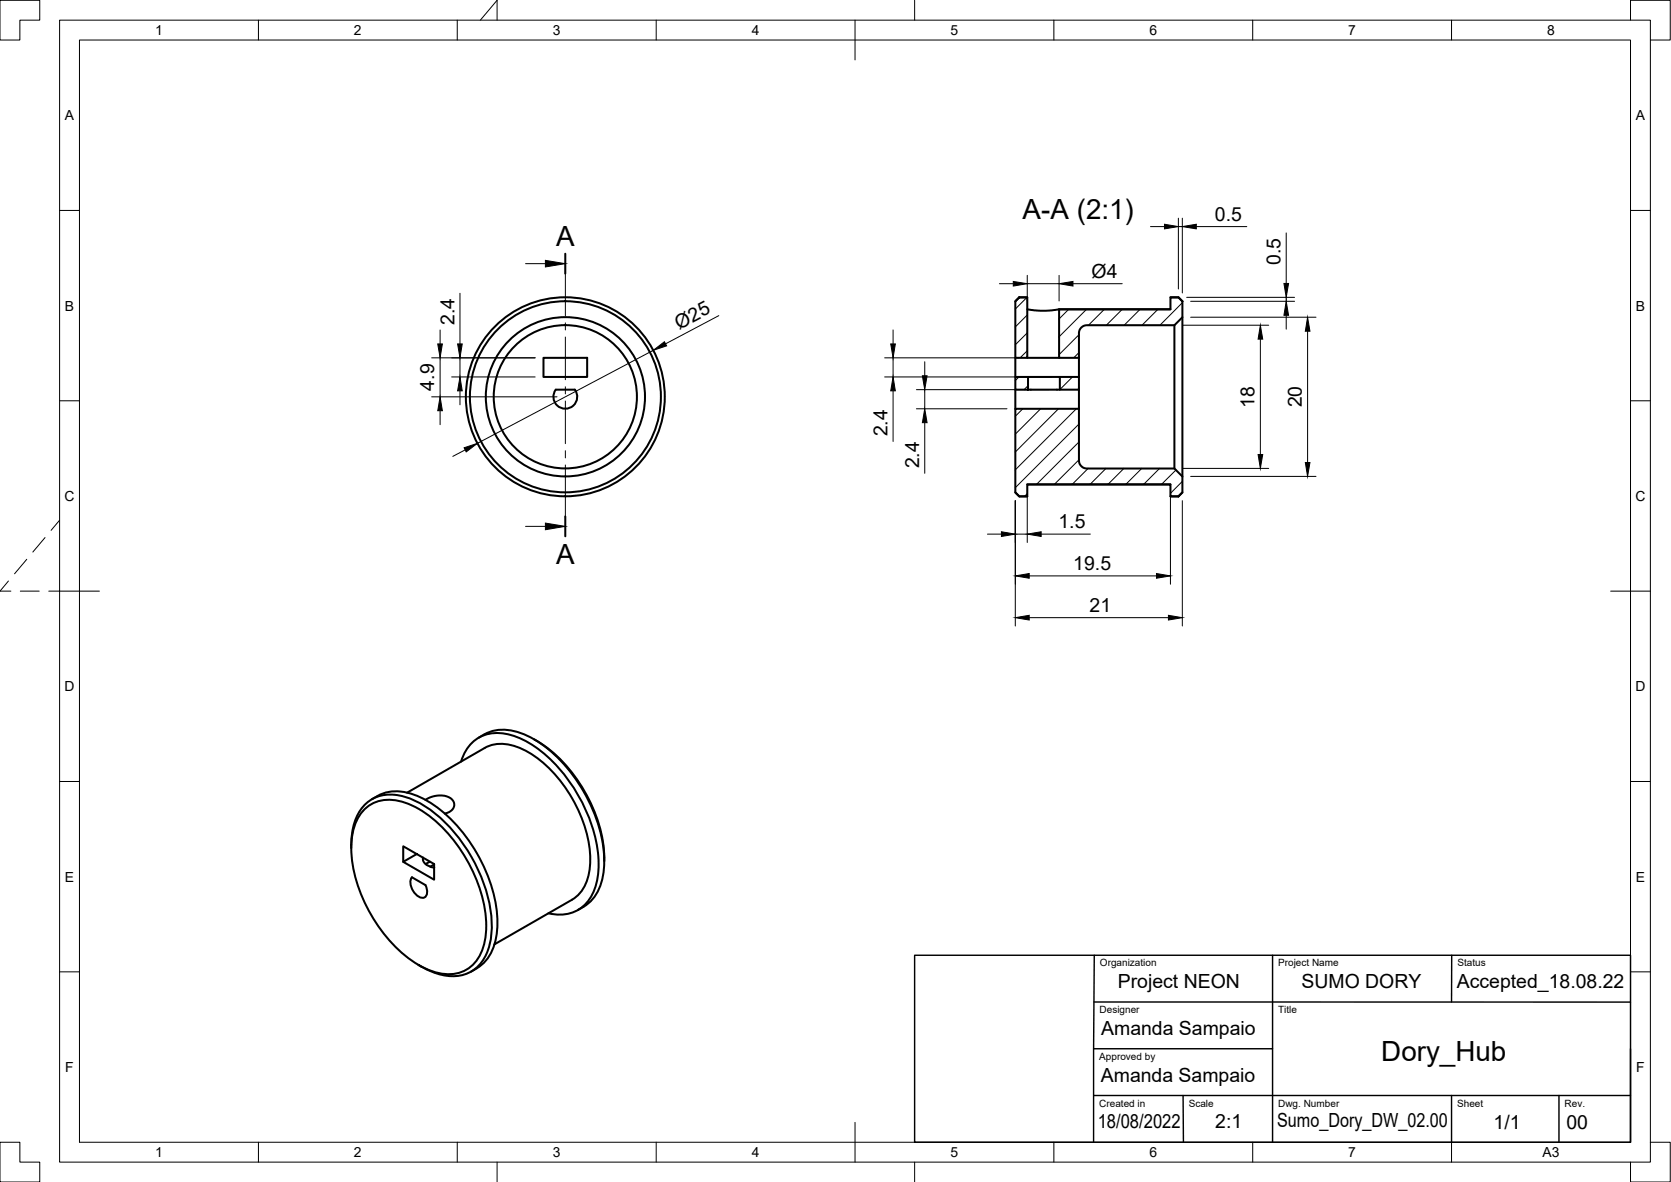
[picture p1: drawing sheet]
<svg xmlns="http://www.w3.org/2000/svg" width="420mm" height="297mm" viewBox="0 0 420 297" stroke-linecap="round" stroke-linejoin="round" font-family="sans-serif">
<!-- layer: Visible -->
<g fill="none" stroke="#000" stroke-width=".51">
<path d="M255.3 75.7l1-1h2v15.2h-3zM256.3 74.7l-1 1M256.3 74.7h2M258.3 77.7l3.2 .4 2.9-.1 1.8-.3h28.1M266.3 77.7h28v-3h2l1 1v4l-2 2h-22.2l-.8 .3-.7 .6-.3 .8v6.5h-5zM294.3 74.7h2l1 1M297.3 79.7v40M136.7 89.9h10.9v4.8h-10.9zM139.7 97.9h4.8a3 3 0 0 1-.3 4 3 3 0 0 1-4.1 0 3 3 0 0 1-.4-4zM255.3 94.7h3.2v3.2h-3.2zM255.3 97.9v4.8M255.3 89.9v4.8"/>
<path d="M258.3 89.9h8M258.5 97.9h8M258.5 94.7h8M266.5 94.7h4.8v3.2h-4.8zM271.3 97.9v4.8M271.3 89.9v4.8M295.3 81.7v36M255.3 102.7h16v13.1l.1 .7 .5 .7 1.2 .5h22.2l2 2v4l-1 1h-2v-3h-36v3h-2l-1-1zM255.3 123.7l1 1h2M258.3 121.7h36M294.3 124.7h2M297.3 123.7l-1 1"/>
<path d="M102.4 199.2l19.5-11.2a10.6 10.6 0 0 1 10.3 .7 34.3 34.3 0 0 1 15.8 23.1 16.6 16.6 0 0 1-1.5 11.7l-1.7 1.9-1 .7-19.5 11.2M115.9 191.4a9.4 9.4 0 0 1 12.6-6.7 29.4 29.4 0 0 1 14.9 12 36.9 36.9 0 0 1 7.1 22.1 11.5 11.5 0 0 1-6 10.3 10.2 10.2 0 0 1-6.6 .4M120.4 185.4a11 11 0 0 1 10.9-1 32.6 32.6 0 0 1 15.5 14.6 33.5 33.5 0 0 1 4.9 20.7 11 11 0 0 1-6.4 9M134.3 185.8a37.5 37.5 0 0 1 17.1 24.5l.5 5.3M88.3 213.1a15.4 15.4 0 0 1 3-10.4 9.5 9.5 0 0 1 10.5-2.5 29.7 29.7 0 0 1 14.7 11.9 36.2 36.2 0 0 1 7.1 22.5 11.7 11.7 0 0 1-5.5 9.8 11.9 11.9 0 0 1-10.7-.7l-2.2-1.2M91.8 203.3a9.7 9.7 0 0 1 10.3-1.5 30.7 30.7 0 0 1 14.7 13.3 34.1 34.1 0 0 1 5.4 19.4 10.5 10.5 0 0 1-6.6 9.9 14.1 14.1 0 0 1-11.8-2.8 37.8 37.8 0 0 1-15.5-28.5 13.5 13.5 0 0 1 3.5-9.8zM93.5 200.8a11 11 0 0 1 10.9-1 32.6 32.6 0 0 1 15.5 14.7 33.5 33.5 0 0 1 4.9 20.7 11.1 11.1 0 0 1-6.4 9M104.8 214.6l-3.4 2v-3.9l7.8 4.4v4l-7.8-4.5M106.4 215.5a2.25 2.25 0 0 0 2 2.4l.8 .2M107 201l.3-.2a5.7 5.7 0 0 1 6.4 .2 2.1 2.1 0 0 1 .2 2.2 2.1 2.1 0 0 1-1.9 1.2l-.2 .1M108.1 216.5l-1.1 .7M109.2 217.2l-1 .6"/>
<path d="M151.9 215.6v.8M103.6 220.5l3.4 1.9a2.34 2.34 0 0 1-.3 3.1 2.65 2.65 0 0 1-2.8-1.6 3 3 0 0 1-.3-3.4z"/>
<circle cx="142.1" cy="99.7" r="18"/>
<circle cx="142.1" cy="99.7" r="25"/>
<circle cx="142.2" cy="99.7" r="24"/>
<circle cx="142.2" cy="99.7" r="20"/>
</g>
<!-- layer: Border -->
<g fill="none" stroke="#000" stroke-width=".25">
<path d="M0 .1h10v5h-5v5h-5zM15 5.1h400v286.9h-400zM20 10.1h390v276.9h-390zM65 5.1v5M115 5.1v5M120.8 5.1l4.2-5v5M165 5.1v5M215 5.1v10M230 .1v5M265 5.1v5M315 5.1v5M365 5.1v5"/>
<path d="M410 5.1v-5h10v10h-5M15 52.9h5M410 52.9h5M15 100.7h5M410 100.7h5M11.3 135.1l-3 3.6M15 130.7l-2.2 2.6M2.1 146l-2.1 2.6h2.7M5.1 148.6h4.8M6.7 140.6l-3 3.6M12.3 148.6h12.7M405 148.6h10"/>
<path d="M15 196.4h5M410 196.4h5M15 244.2h5M410 244.2h5M0 287h5v5h5v5h-10zM65 287v5M115 287v5M125 292v5M165 287v5M215 282.1v9.9M230 292v5M265 287v5"/>
<path d="M315 287v5M365 287v5M415 287h5v10h-10v-5"/>
</g>
<!-- layer: TitleBlock -->
<path d="M230 240.1h180v46.9h-180zM275.1 251.8h134.9M275.1 240.1l-.1 23.5M320 240.1v23.5M365 240.1v11.7M275 263.6h45v23.4M275 263.6v23.4M275 275.3h135M297.5 275.3l.1 11.7M365 275.3v11.7M392 275.3v11.7M410 263.6v23.4" fill="none" stroke="#000" stroke-width=".36"/>
<!-- layer: Hatching -->
<g fill="none" stroke="#000" stroke-width=".25">
<path d="M258.2 74.7l-2.9 3M258.3 79.1l-3 3.1M268.7 77.7l-2.4 2.4M273.2 77.7l-6.9 6.9M277.7 77.7l-4 4M282.2 77.7l-4 4M286.7 77.7l-4 4M291.1 77.7l-4 4M297.3 76.1l-5.6 5.6M256.2 94.7l-.9 .9M258.3 83.7l-3 2.9M258.3 88.1l-1.8 1.8"/>
<path d="M258.5 96.9l-1 1M269.7 94.7l-3.2 3.2M271.3 84.1l-5 5M271.3 88.6l-1.3 1.3M271.3 97.6l-.3 .3M257.2 102.7l-1.9 1.9M261.7 102.7l-6.4 6.4M266.1 102.7l-10.8 10.9M270.6 102.7l-15.3 15.4M271.3 106.6l-16 16M271.3 111.1l-10.7 10.6M271.3 115.6l-6.2 6.1"/>
<path d="M273.6 117.7l-4 4M278.1 117.7l-4 4M282.6 117.7l-4 4M287.1 117.7l-4 4M291.6 117.7l-4 4M295.7 118.1l-3.6 3.6M258.3 124.1l-.7 .6M297.3 121l-3 3"/>
</g>
<!-- layer: Annotations -->
<path d="M142.1 63.8v5M142.1 129.8v5" fill="none" stroke="#000" stroke-width=".51"/>
<path d="M132.1 66.3h5M132.1 132.3h5" fill="none" stroke="#000" stroke-width=".25"/>
<path d="M137.1 65.4l5 .9-5 .8zM137.1 131.5l5 .8-5 .8z" fill="#000" stroke="#000" stroke-width=".25"/>
<!-- layer: Dimensions -->
<g fill="none" stroke="#000" stroke-width=".25">
<path d="M289.3 56.9h3.5M296.3 54.8v17.8M296.3 56.9h1M297.3 54.8v18.8M300.8 56.9h12.7M323.4 58.5v12.7M115.7 73.7v12.7M180.7 79.3l-13.4 7.1M251.3 71.3h3.5M258.3 69.2v6.4M258.3 71.3h8M266.3 69.2v6.4"/>
<path d="M269.8 71.3h12.4M298.4 74.7h27.1M299.4 79.7h31.5M299.4 75.7h26.1M323.4 74.7v1M323.4 79.2v3.5M108.5 89.9h26.1M108.5 99.7h31.6M110.7 82.9v3.5M110.7 89.9v9.8M113.6 94.7h21M115.7 89.9v4.8"/>
<path d="M115.7 98.2v3.5M164.3 88l-44.2 23.4M222.4 94.7h42M222.4 89.9h33.8M224.6 82.9v3.5M224.6 89.9v4.8M224.6 98.2v12.7M230.4 97.9h33.3M232.5 90.9v3.5M232.5 97.9v4.8M297.4 81.7h21.6M316.9 85.2v29"/>
<path d="M328.8 83.2v33M110.7 103.2v3.5M117 113.1l-3.1 1.6M230.4 102.7h22.8M232.5 106.2v12.7M297.4 117.7h21.6M299.4 119.7h31.5M248.3 134.2h3.5M255.3 125.8v31.5M255.3 134.2h3M258.3 123.8v12.5M261.8 134.2h12.4"/>
<path d="M294.3 123.8v23M297.3 125.8v31.5M258.8 144.7h32M258.8 155.2h35"/>
</g>
<g fill="#000" stroke="#000" stroke-width=".25">
<path d="M292.8 56.4l3.5 .5-3.5 .6zM297.3 56.9l3.5-.5v1.1zM254.8 70.7l3.5 .6-3.5 .6zM266.3 71.3l3.5-.6v1.2zM323.4 75.7l.6 3.5h-1.2zM322.8 71.2h1.2l-.6 3.5zM110.1 86.4h1.1l-.5 3.5zM115.7 94.7l.5 3.5h-1.1zM115.1 86.4h1.1l-.5 3.5zM164.3 88l2.8-2.1 .5 1zM224 86.4h1.1l-.5 3.5zM224.6 94.7l.5 3.5h-1.1z"/>
<path d="M231.9 94.4h1.2l-.6 3.5zM316.9 81.7l.6 3.5h-1.2zM328.8 79.7l.6 3.5h-1.2zM110.7 99.7l.5 3.5h-1.1zM116.7 112.5l3.4-1.1-2.9 2.2zM232.5 102.7l.6 3.5h-1.2zM316.3 114.2h1.2l-.6 3.5zM328.2 116.2h1.2l-.6 3.5zM251.8 133.6l3.5 .6-3.5 .6zM258.3 134.2l3.5-.6v1.2zM255.3 144.7l3.5-.6v1.2zM255.3 155.2l3.5-.6v1.2z"/>
<path d="M290.8 144.1l3.5 .6-3.5 .6zM293.8 154.6l3.5 .6-3.5 .6z"/>
</g>
<!-- layer: Center Lines -->
<path d="M142.2 66.3v13M142.2 81.1v1.8M142.2 84.7v10.7M142.2 97.2v1.8M142.2 100.8v10.7M142.2 113.3v1.8M142.2 116.8v13.1" fill="none" stroke="#000" stroke-width=".25"/>
<g font-size="7">
<text x="257.1" y="55">A-A (2:1)</text>
<text x="139.8" y="61.8">A</text>
<text x="139.8" y="141.8">A</text>
<text x="347.3" y="266.5">Dory_Hub</text>
</g>
<g font-size="4.9">
<text x="305.5" y="55.5">0.5</text>
<text x="274.5" y="69.8">Ø4</text>
<text x="321.9" y="66.5" transform="rotate(-90 321.9 66.5)">0.5</text>
<text x="114.3" y="81.7" transform="rotate(-90 114.3 81.7)">2.4</text>
<text x="170.8" y="82.8" transform="rotate(-28 170.8 82.8)">Ø25</text>
<text x="109.2" y="98.2" transform="rotate(-90 109.2 98.2)">4.9</text>
<text x="315.4" y="102.6" transform="rotate(-90 315.4 102.6)">18</text>
<text x="327.3" y="102.4" transform="rotate(-90 327.3 102.4)">20</text>
<text x="223.2" y="109.7" transform="rotate(-90 223.2 109.7)">2.4</text>
<text x="231.1" y="117.7" transform="rotate(-90 231.1 117.7)">2.4</text>
<text x="266.1" y="132.8">1.5</text>
<text x="269.9" y="143.3">19.5</text>
<text x="274" y="153.8">21</text>
<text x="281.1" y="248.4">Project NEON</text>
<text x="327.3" y="248.2">SUMO DORY</text>
<text x="366.3" y="248.2">Accepted_18.08.22</text>
<text x="276.9" y="260.1">Amanda Sampaio</text>
<text x="276.8" y="271.9">Amanda Sampaio</text>
<text x="276" y="283.6">18/08/2022</text>
<text x="305.6" y="283.6">2:1</text>
<text x="321.1" y="283.3">Sumo_Dory_DW_02.00</text>
<text x="375.5" y="283.6">1/1</text>
<text x="393.9" y="283.6">00</text>
</g>
<g font-size="3.5">
<text x="39" y="8.8">1</text>
<text x="89" y="8.8">2</text>
<text x="139" y="8.8">3</text>
<text x="189" y="8.8">4</text>
<text x="239" y="8.8">5</text>
<text x="289" y="8.8">6</text>
<text x="339" y="8.8">7</text>
<text x="389" y="8.8">8</text>
<text x="16.3" y="30.2">A</text>
<text x="411.3" y="30.2">A</text>
<text x="16.3" y="78">B</text>
<text x="411.3" y="78">B</text>
<text x="16.2" y="125.9">C</text>
<text x="411.2" y="125.9">C</text>
<text x="16.2" y="173.7">D</text>
<text x="411.2" y="173.7">D</text>
<text x="16.3" y="221.6">E</text>
<text x="411.3" y="221.6">E</text>
<text x="16.4" y="269.4">F</text>
<text x="411.4" y="269.4">F</text>
<text x="39" y="290.8">1</text>
<text x="89" y="290.8">2</text>
<text x="139" y="290.8">3</text>
<text x="189" y="290.8">4</text>
<text x="239" y="290.8">5</text>
<text x="289" y="290.8">6</text>
<text x="339" y="290.8">7</text>
<text x="387.8" y="290.8">A3</text>
</g>
<g font-size="2.5">
<text x="276.6" y="242.9">Organization</text>
<text x="321.4" y="242.9">Project Name</text>
<text x="366.4" y="242.9">Status</text>
<text x="276.5" y="254.6">Designer</text>
<text x="321.4" y="254.6">Title</text>
<text x="276.4" y="266.3">Approved by</text>
<text x="276.4" y="278.1">Created in</text>
<text x="298.9" y="278.1">Scale</text>
<text x="321.4" y="278.1">Dwg. Number</text>
<text x="366.4" y="278.1">Sheet</text>
<text x="393.4" y="278.1">Rev.</text>
</g>
</svg>
